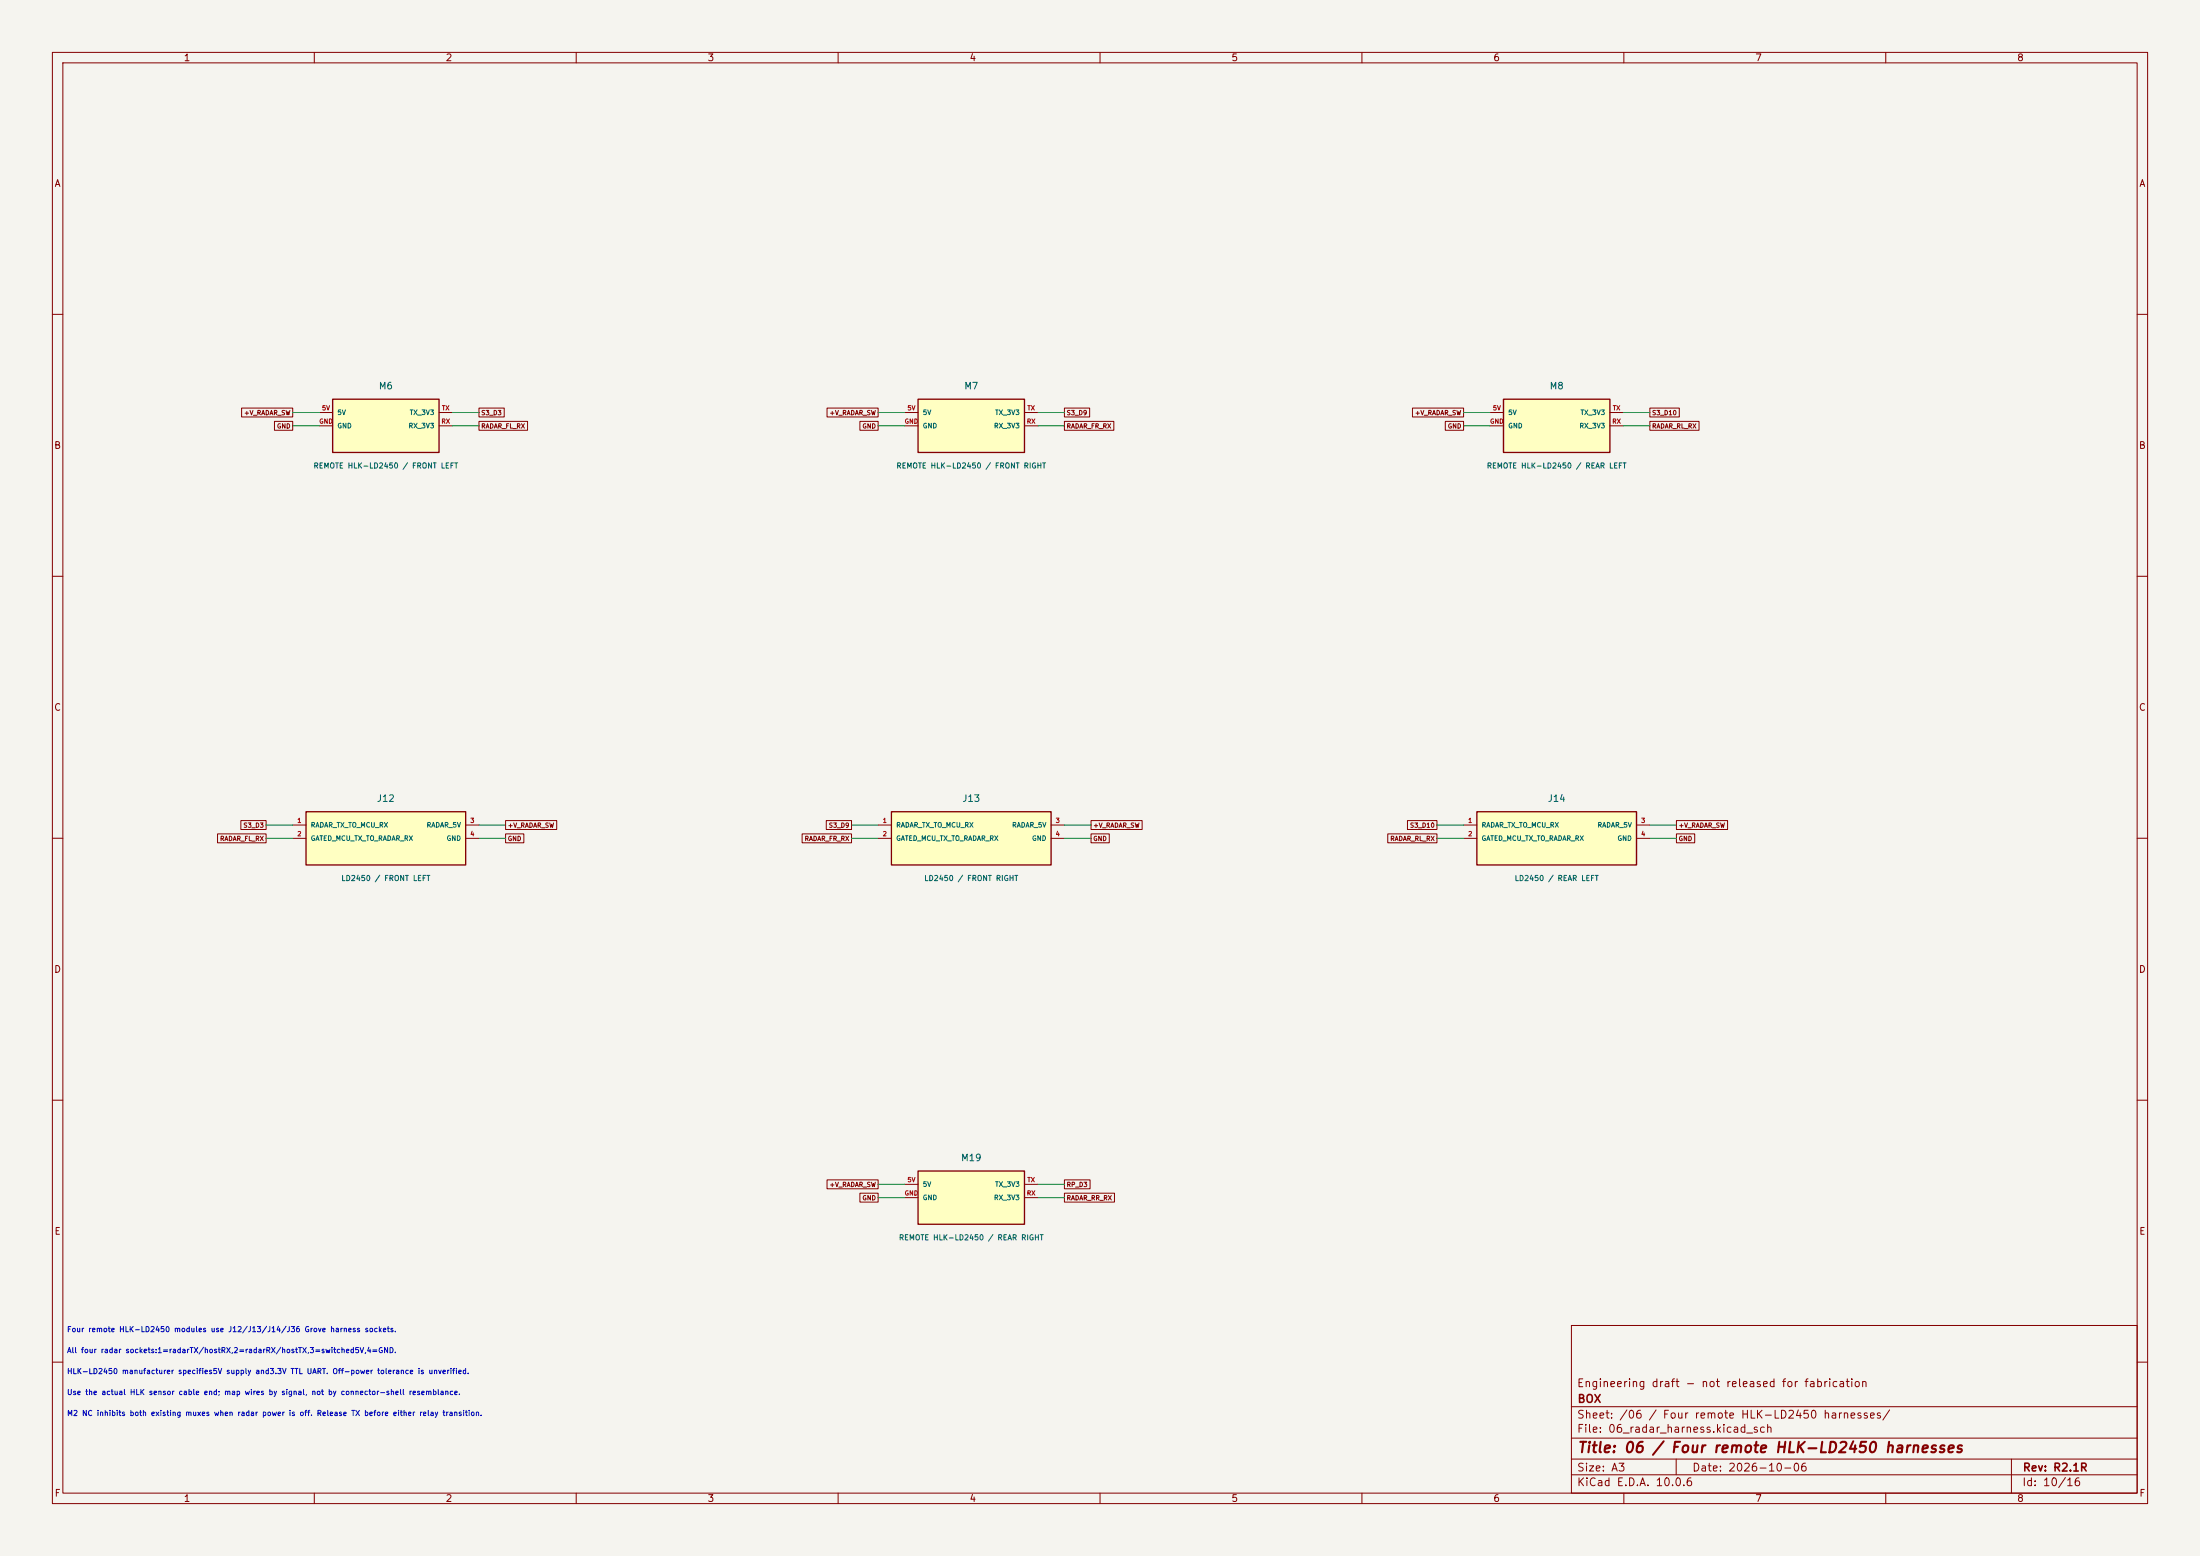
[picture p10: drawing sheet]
(kicad_sch (version 20250114) (generator "eeschema") (paper "A3")
(title_block (title "06 / Four remote HLK-LD2450 harnesses") (date "2026-10-06") (rev "R2.1R") (company "BOX") (comment 1 "Engineering draft - not released for fabrication"))
(lib_symbols (symbol "Box:M6" (pin_names (offset 0.8)) (in_bom yes) (on_board yes)
(property "Reference" "M" (at 0 7.62 0) (effects (font (size 1.27 1.27))))
(property "Value" "REMOTE HLK-LD2450 / FRONT LEFT" (at 0 -7.62 0) (effects (font (size 1.0 1.0))))
(symbol "M6_0_1" (rectangle (start -10.16 5.08) (end 10.16 -5.08) (stroke (width 0.254) (type default)) (fill (type background))))
(symbol "M6_1_1"
(pin power_in line (at -12.7 2.54 0) (length 2.54) (name "5V" (effects (font (size 0.9 0.9)))) (number "5V" (effects (font (size 0.85 0.85)))))
(pin passive line (at -12.7 0.0 0) (length 2.54) (name "GND" (effects (font (size 0.9 0.9)))) (number "GND" (effects (font (size 0.85 0.85)))))
(pin output line (at 12.7 2.54 180) (length 2.54) (name "TX 3V3" (effects (font (size 0.9 0.9)))) (number "TX" (effects (font (size 0.85 0.85)))))
(pin input line (at 12.7 0.0 180) (length 2.54) (name "RX 3V3" (effects (font (size 0.9 0.9)))) (number "RX" (effects (font (size 0.85 0.85)))))))
(symbol "Box:M7" (pin_names (offset 0.8)) (in_bom yes) (on_board yes)
(property "Reference" "M" (at 0 7.62 0) (effects (font (size 1.27 1.27))))
(property "Value" "REMOTE HLK-LD2450 / FRONT RIGHT" (at 0 -7.62 0) (effects (font (size 1.0 1.0))))
(symbol "M7_0_1" (rectangle (start -10.16 5.08) (end 10.16 -5.08) (stroke (width 0.254) (type default)) (fill (type background))))
(symbol "M7_1_1"
(pin power_in line (at -12.7 2.54 0) (length 2.54) (name "5V" (effects (font (size 0.9 0.9)))) (number "5V" (effects (font (size 0.85 0.85)))))
(pin passive line (at -12.7 0.0 0) (length 2.54) (name "GND" (effects (font (size 0.9 0.9)))) (number "GND" (effects (font (size 0.85 0.85)))))
(pin output line (at 12.7 2.54 180) (length 2.54) (name "TX 3V3" (effects (font (size 0.9 0.9)))) (number "TX" (effects (font (size 0.85 0.85)))))
(pin input line (at 12.7 0.0 180) (length 2.54) (name "RX 3V3" (effects (font (size 0.9 0.9)))) (number "RX" (effects (font (size 0.85 0.85)))))))
(symbol "Box:M8" (pin_names (offset 0.8)) (in_bom yes) (on_board yes)
(property "Reference" "M" (at 0 7.62 0) (effects (font (size 1.27 1.27))))
(property "Value" "REMOTE HLK-LD2450 / REAR LEFT" (at 0 -7.62 0) (effects (font (size 1.0 1.0))))
(symbol "M8_0_1" (rectangle (start -10.16 5.08) (end 10.16 -5.08) (stroke (width 0.254) (type default)) (fill (type background))))
(symbol "M8_1_1"
(pin power_in line (at -12.7 2.54 0) (length 2.54) (name "5V" (effects (font (size 0.9 0.9)))) (number "5V" (effects (font (size 0.85 0.85)))))
(pin passive line (at -12.7 0.0 0) (length 2.54) (name "GND" (effects (font (size 0.9 0.9)))) (number "GND" (effects (font (size 0.85 0.85)))))
(pin output line (at 12.7 2.54 180) (length 2.54) (name "TX 3V3" (effects (font (size 0.9 0.9)))) (number "TX" (effects (font (size 0.85 0.85)))))
(pin input line (at 12.7 0.0 180) (length 2.54) (name "RX 3V3" (effects (font (size 0.9 0.9)))) (number "RX" (effects (font (size 0.85 0.85)))))))
(symbol "Box:J12" (pin_names (offset 0.8)) (in_bom yes) (on_board yes)
(property "Reference" "J" (at 0 7.62 0) (effects (font (size 1.27 1.27))))
(property "Value" "LD2450 / FRONT LEFT" (at 0 -7.62 0) (effects (font (size 1.0 1.0))))
(symbol "J12_0_1" (rectangle (start -15.24 5.08) (end 15.24 -5.08) (stroke (width 0.254) (type default)) (fill (type background))))
(symbol "J12_1_1"
(pin passive line (at -17.78 2.54 0) (length 2.54) (name "RADAR TX TO MCU RX" (effects (font (size 0.9 0.9)))) (number "1" (effects (font (size 0.85 0.85)))))
(pin passive line (at -17.78 0.0 0) (length 2.54) (name "GATED MCU TX TO RADAR RX" (effects (font (size 0.9 0.9)))) (number "2" (effects (font (size 0.85 0.85)))))
(pin passive line (at 17.78 2.54 180) (length 2.54) (name "RADAR_5V" (effects (font (size 0.9 0.9)))) (number "3" (effects (font (size 0.85 0.85)))))
(pin passive line (at 17.78 0.0 180) (length 2.54) (name "GND" (effects (font (size 0.9 0.9)))) (number "4" (effects (font (size 0.85 0.85)))))))
(symbol "Box:J13" (pin_names (offset 0.8)) (in_bom yes) (on_board yes)
(property "Reference" "J" (at 0 7.62 0) (effects (font (size 1.27 1.27))))
(property "Value" "LD2450 / FRONT RIGHT" (at 0 -7.62 0) (effects (font (size 1.0 1.0))))
(symbol "J13_0_1" (rectangle (start -15.24 5.08) (end 15.24 -5.08) (stroke (width 0.254) (type default)) (fill (type background))))
(symbol "J13_1_1"
(pin passive line (at -17.78 2.54 0) (length 2.54) (name "RADAR TX TO MCU RX" (effects (font (size 0.9 0.9)))) (number "1" (effects (font (size 0.85 0.85)))))
(pin passive line (at -17.78 0.0 0) (length 2.54) (name "GATED MCU TX TO RADAR RX" (effects (font (size 0.9 0.9)))) (number "2" (effects (font (size 0.85 0.85)))))
(pin passive line (at 17.78 2.54 180) (length 2.54) (name "RADAR_5V" (effects (font (size 0.9 0.9)))) (number "3" (effects (font (size 0.85 0.85)))))
(pin passive line (at 17.78 0.0 180) (length 2.54) (name "GND" (effects (font (size 0.9 0.9)))) (number "4" (effects (font (size 0.85 0.85)))))))
(symbol "Box:J14" (pin_names (offset 0.8)) (in_bom yes) (on_board yes)
(property "Reference" "J" (at 0 7.62 0) (effects (font (size 1.27 1.27))))
(property "Value" "LD2450 / REAR LEFT" (at 0 -7.62 0) (effects (font (size 1.0 1.0))))
(symbol "J14_0_1" (rectangle (start -15.24 5.08) (end 15.24 -5.08) (stroke (width 0.254) (type default)) (fill (type background))))
(symbol "J14_1_1"
(pin passive line (at -17.78 2.54 0) (length 2.54) (name "RADAR TX TO MCU RX" (effects (font (size 0.9 0.9)))) (number "1" (effects (font (size 0.85 0.85)))))
(pin passive line (at -17.78 0.0 0) (length 2.54) (name "GATED MCU TX TO RADAR RX" (effects (font (size 0.9 0.9)))) (number "2" (effects (font (size 0.85 0.85)))))
(pin passive line (at 17.78 2.54 180) (length 2.54) (name "RADAR_5V" (effects (font (size 0.9 0.9)))) (number "3" (effects (font (size 0.85 0.85)))))
(pin passive line (at 17.78 0.0 180) (length 2.54) (name "GND" (effects (font (size 0.9 0.9)))) (number "4" (effects (font (size 0.85 0.85)))))))
(symbol "Box:M19" (pin_names (offset 0.8)) (in_bom yes) (on_board yes)
(property "Reference" "M" (at 0 7.62 0) (effects (font (size 1.27 1.27))))
(property "Value" "REMOTE HLK-LD2450 / REAR RIGHT" (at 0 -7.62 0) (effects (font (size 1.0 1.0))))
(symbol "M19_0_1" (rectangle (start -10.16 5.08) (end 10.16 -5.08) (stroke (width 0.254) (type default)) (fill (type background))))
(symbol "M19_1_1"
(pin power_in line (at -12.7 2.54 0) (length 2.54) (name "5V" (effects (font (size 0.9 0.9)))) (number "5V" (effects (font (size 0.85 0.85)))))
(pin passive line (at -12.7 0.0 0) (length 2.54) (name "GND" (effects (font (size 0.9 0.9)))) (number "GND" (effects (font (size 0.85 0.85)))))
(pin output line (at 12.7 2.54 180) (length 2.54) (name "TX 3V3" (effects (font (size 0.9 0.9)))) (number "TX" (effects (font (size 0.85 0.85)))))
(pin input line (at 12.7 0.0 180) (length 2.54) (name "RX 3V3" (effects (font (size 0.9 0.9)))) (number "RX" (effects (font (size 0.85 0.85))))))))
(symbol (lib_id "Box:M6") (at 73.66 81.28 0) (unit 1) (in_bom yes) (on_board no) (dnp no)
(property "Reference" "M6" (at 73.66 73.66 0) (effects (font (size 1.27 1.27))))
(property "Value" "REMOTE HLK-LD2450 / FRONT LEFT" (at 73.66 88.9 0) (effects (font (size 1 1))))
(property "Footprint" "box:External_Module_Not_On_Carrier" (at 73.66 88.9 0) (effects (font (size 1 1)) (hide yes)))
(property "Datasheet" "https://www.hlktech.com/Goods-352.html" (at 73.66 88.9 0) (effects (font (size 1 1)) (hide yes)))
(property "MPN" "HLK-LD2450" (at 73.66 88.9 0) (effects (font (size 1 1)) (hide yes)))
(property "Manufacturer" "Hi-Link" (at 73.66 88.9 0) (effects (font (size 1 1)) (hide yes)))
(property "Verification" "User-selected Amazon B0CGNMCTRC, complete off-carrier radar. Manufacturer: DC5V, TTL3.3V UART,256000 default,10frames/s,120mA average, supply capability>200mA per module. Four radars share M2 power; nominal aggregate480mA; provision >800mA supply capability, not a measured maximum. Logical pins named by factory labels; mating plug order is not guessed. No carrier direct socket or radar body fixation; enclosure bracket deferred." (at 73.66 88.9 0) (effects (font (size 1 1)) (hide yes)))
(property "Rating" "" (at 73.66 88.9 0) (effects (font (size 1 1)) (hide yes)))
(property "Tolerance" "" (at 73.66 88.9 0) (effects (font (size 1 1)) (hide yes)))
(pin "5V")
(pin "GND")
(pin "TX")
(pin "RX"))
(wire (pts (xy 60.959999999999994 78.74) (xy 55.879999999999995 78.74)) (stroke (width 0) (type default)))
(global_label "+V_RADAR_SW" (shape passive) (at 55.879999999999995 78.74 0) (effects (font (size 0.85 0.85)) (justify right)))
(wire (pts (xy 60.959999999999994 81.28) (xy 55.879999999999995 81.28)) (stroke (width 0) (type default)))
(global_label "GND" (shape passive) (at 55.879999999999995 81.28 0) (effects (font (size 0.85 0.85)) (justify right)))
(wire (pts (xy 86.36 78.74) (xy 91.44 78.74)) (stroke (width 0) (type default)))
(global_label "S3_D3" (shape passive) (at 91.44 78.74 180) (effects (font (size 0.85 0.85)) (justify left)))
(wire (pts (xy 86.36 81.28) (xy 91.44 81.28)) (stroke (width 0) (type default)))
(global_label "RADAR_FL_RX" (shape passive) (at 91.44 81.28 180) (effects (font (size 0.85 0.85)) (justify left)))
(symbol (lib_id "Box:M7") (at 185.42000000000002 81.28 0) (unit 1) (in_bom yes) (on_board no) (dnp no)
(property "Reference" "M7" (at 185.42000000000002 73.66 0) (effects (font (size 1.27 1.27))))
(property "Value" "REMOTE HLK-LD2450 / FRONT RIGHT" (at 185.42000000000002 88.9 0) (effects (font (size 1 1))))
(property "Footprint" "box:External_Module_Not_On_Carrier" (at 185.42000000000002 88.9 0) (effects (font (size 1 1)) (hide yes)))
(property "Datasheet" "https://www.hlktech.com/Goods-352.html" (at 185.42000000000002 88.9 0) (effects (font (size 1 1)) (hide yes)))
(property "MPN" "HLK-LD2450" (at 185.42000000000002 88.9 0) (effects (font (size 1 1)) (hide yes)))
(property "Manufacturer" "Hi-Link" (at 185.42000000000002 88.9 0) (effects (font (size 1 1)) (hide yes)))
(property "Verification" "User-selected Amazon B0CGNMCTRC, complete off-carrier radar. Manufacturer: DC5V, TTL3.3V UART,256000 default,10frames/s,120mA average, supply capability>200mA per module. Four radars share M2 power; nominal aggregate480mA; provision >800mA supply capability, not a measured maximum. Logical pins named by factory labels; mating plug order is not guessed. No carrier direct socket or radar body fixation; enclosure bracket deferred." (at 185.42000000000002 88.9 0) (effects (font (size 1 1)) (hide yes)))
(property "Rating" "" (at 185.42000000000002 88.9 0) (effects (font (size 1 1)) (hide yes)))
(property "Tolerance" "" (at 185.42000000000002 88.9 0) (effects (font (size 1 1)) (hide yes)))
(pin "5V")
(pin "GND")
(pin "TX")
(pin "RX"))
(wire (pts (xy 172.72000000000003 78.74) (xy 167.64000000000001 78.74)) (stroke (width 0) (type default)))
(global_label "+V_RADAR_SW" (shape passive) (at 167.64000000000001 78.74 0) (effects (font (size 0.85 0.85)) (justify right)))
(wire (pts (xy 172.72000000000003 81.28) (xy 167.64000000000001 81.28)) (stroke (width 0) (type default)))
(global_label "GND" (shape passive) (at 167.64000000000001 81.28 0) (effects (font (size 0.85 0.85)) (justify right)))
(wire (pts (xy 198.12 78.74) (xy 203.20000000000002 78.74)) (stroke (width 0) (type default)))
(global_label "S3_D9" (shape passive) (at 203.20000000000002 78.74 180) (effects (font (size 0.85 0.85)) (justify left)))
(wire (pts (xy 198.12 81.28) (xy 203.20000000000002 81.28)) (stroke (width 0) (type default)))
(global_label "RADAR_FR_RX" (shape passive) (at 203.20000000000002 81.28 180) (effects (font (size 0.85 0.85)) (justify left)))
(symbol (lib_id "Box:M8") (at 297.18 81.28 0) (unit 1) (in_bom yes) (on_board no) (dnp no)
(property "Reference" "M8" (at 297.18 73.66 0) (effects (font (size 1.27 1.27))))
(property "Value" "REMOTE HLK-LD2450 / REAR LEFT" (at 297.18 88.9 0) (effects (font (size 1 1))))
(property "Footprint" "box:External_Module_Not_On_Carrier" (at 297.18 88.9 0) (effects (font (size 1 1)) (hide yes)))
(property "Datasheet" "https://www.hlktech.com/Goods-352.html" (at 297.18 88.9 0) (effects (font (size 1 1)) (hide yes)))
(property "MPN" "HLK-LD2450" (at 297.18 88.9 0) (effects (font (size 1 1)) (hide yes)))
(property "Manufacturer" "Hi-Link" (at 297.18 88.9 0) (effects (font (size 1 1)) (hide yes)))
(property "Verification" "User-selected Amazon B0CGNMCTRC, complete off-carrier radar. Manufacturer: DC5V, TTL3.3V UART,256000 default,10frames/s,120mA average, supply capability>200mA per module. Four radars share M2 power; nominal aggregate480mA; provision >800mA supply capability, not a measured maximum. Logical pins named by factory labels; mating plug order is not guessed. No carrier direct socket or radar body fixation; enclosure bracket deferred." (at 297.18 88.9 0) (effects (font (size 1 1)) (hide yes)))
(property "Rating" "" (at 297.18 88.9 0) (effects (font (size 1 1)) (hide yes)))
(property "Tolerance" "" (at 297.18 88.9 0) (effects (font (size 1 1)) (hide yes)))
(pin "5V")
(pin "GND")
(pin "TX")
(pin "RX"))
(wire (pts (xy 284.48 78.74) (xy 279.40000000000003 78.74)) (stroke (width 0) (type default)))
(global_label "+V_RADAR_SW" (shape passive) (at 279.40000000000003 78.74 0) (effects (font (size 0.85 0.85)) (justify right)))
(wire (pts (xy 284.48 81.28) (xy 279.40000000000003 81.28)) (stroke (width 0) (type default)))
(global_label "GND" (shape passive) (at 279.40000000000003 81.28 0) (effects (font (size 0.85 0.85)) (justify right)))
(wire (pts (xy 309.88 78.74) (xy 314.96 78.74)) (stroke (width 0) (type default)))
(global_label "S3_D10" (shape passive) (at 314.96 78.74 180) (effects (font (size 0.85 0.85)) (justify left)))
(wire (pts (xy 309.88 81.28) (xy 314.96 81.28)) (stroke (width 0) (type default)))
(global_label "RADAR_RL_RX" (shape passive) (at 314.96 81.28 180) (effects (font (size 0.85 0.85)) (justify left)))
(symbol (lib_id "Box:J12") (at 73.66 160.02 0) (unit 1) (in_bom yes) (on_board yes) (dnp no)
(property "Reference" "J12" (at 73.66 152.4 0) (effects (font (size 1.27 1.27))))
(property "Value" "LD2450 / FRONT LEFT" (at 73.66 167.64000000000001 0) (effects (font (size 1 1))))
(property "Footprint" "Connector:NS-Tech_Grove_1x04_P2mm_Vertical" (at 73.66 167.64000000000001 0) (effects (font (size 1 1)) (hide yes)))
(property "Datasheet" "https://statics3.seeedstudio.com/images/opl/datasheet/3470130P1.pdf" (at 73.66 167.64000000000001 0) (effects (font (size 1 1)) (hide yes)))
(property "MPN" "1125S-4P" (at 73.66 167.64000000000001 0) (effects (font (size 1 1)) (hide yes)))
(property "Manufacturer" "Shenzhen NS-Tech" (at 73.66 167.64000000000001 0) (effects (font (size 1 1)) (hide yes)))
(property "Verification" "Remote FRONT LEFT HLK-LD2450 through a four-wire harness. Carrier Grove4P 2mm: 1=sensorTX,2=sensorRX,3=M2 switched5V,4=GND. Radar factory plug is not Grove: use matching sensor cable end and map by signal labels. 3.3V UART, default256000 8N1. No radar body mounted to motherboard. Exterior 3D-printed bracket is separate work; user requests upright, diagonally outward corner mounting. Located in the left side interface column." (at 73.66 167.64000000000001 0) (effects (font (size 1 1)) (hide yes)))
(property "Rating" "2A contact rating per vendor drawing; rail/module limit also applies" (at 73.66 167.64000000000001 0) (effects (font (size 1 1)) (hide yes)))
(property "Tolerance" "" (at 73.66 167.64000000000001 0) (effects (font (size 1 1)) (hide yes)))
(pin "1")
(pin "2")
(pin "3")
(pin "4"))
(wire (pts (xy 55.879999999999995 157.48000000000002) (xy 50.8 157.48000000000002)) (stroke (width 0) (type default)))
(global_label "S3_D3" (shape passive) (at 50.8 157.48000000000002 0) (effects (font (size 0.85 0.85)) (justify right)))
(wire (pts (xy 55.879999999999995 160.02) (xy 50.8 160.02)) (stroke (width 0) (type default)))
(global_label "RADAR_FL_RX" (shape passive) (at 50.8 160.02 0) (effects (font (size 0.85 0.85)) (justify right)))
(wire (pts (xy 91.44 157.48000000000002) (xy 96.52 157.48000000000002)) (stroke (width 0) (type default)))
(global_label "+V_RADAR_SW" (shape passive) (at 96.52 157.48000000000002 180) (effects (font (size 0.85 0.85)) (justify left)))
(wire (pts (xy 91.44 160.02) (xy 96.52 160.02)) (stroke (width 0) (type default)))
(global_label "GND" (shape passive) (at 96.52 160.02 180) (effects (font (size 0.85 0.85)) (justify left)))
(symbol (lib_id "Box:J13") (at 185.42000000000002 160.02 0) (unit 1) (in_bom yes) (on_board yes) (dnp no)
(property "Reference" "J13" (at 185.42000000000002 152.4 0) (effects (font (size 1.27 1.27))))
(property "Value" "LD2450 / FRONT RIGHT" (at 185.42000000000002 167.64000000000001 0) (effects (font (size 1 1))))
(property "Footprint" "Connector:NS-Tech_Grove_1x04_P2mm_Vertical" (at 185.42000000000002 167.64000000000001 0) (effects (font (size 1 1)) (hide yes)))
(property "Datasheet" "https://statics3.seeedstudio.com/images/opl/datasheet/3470130P1.pdf" (at 185.42000000000002 167.64000000000001 0) (effects (font (size 1 1)) (hide yes)))
(property "MPN" "1125S-4P" (at 185.42000000000002 167.64000000000001 0) (effects (font (size 1 1)) (hide yes)))
(property "Manufacturer" "Shenzhen NS-Tech" (at 185.42000000000002 167.64000000000001 0) (effects (font (size 1 1)) (hide yes)))
(property "Verification" "Remote FRONT RIGHT HLK-LD2450 through a four-wire harness. Carrier Grove4P 2mm: 1=sensorTX,2=sensorRX,3=M2 switched5V,4=GND. Radar factory plug is not Grove: use matching sensor cable end and map by signal labels. 3.3V UART, default256000 8N1. No radar body mounted to motherboard. Exterior 3D-printed bracket is separate work; user requests upright, diagonally outward corner mounting. Located in the right side interface column." (at 185.42000000000002 167.64000000000001 0) (effects (font (size 1 1)) (hide yes)))
(property "Rating" "2A contact rating per vendor drawing; rail/module limit also applies" (at 185.42000000000002 167.64000000000001 0) (effects (font (size 1 1)) (hide yes)))
(property "Tolerance" "" (at 185.42000000000002 167.64000000000001 0) (effects (font (size 1 1)) (hide yes)))
(pin "1")
(pin "2")
(pin "3")
(pin "4"))
(wire (pts (xy 167.64000000000001 157.48000000000002) (xy 162.56 157.48000000000002)) (stroke (width 0) (type default)))
(global_label "S3_D9" (shape passive) (at 162.56 157.48000000000002 0) (effects (font (size 0.85 0.85)) (justify right)))
(wire (pts (xy 167.64000000000001 160.02) (xy 162.56 160.02)) (stroke (width 0) (type default)))
(global_label "RADAR_FR_RX" (shape passive) (at 162.56 160.02 0) (effects (font (size 0.85 0.85)) (justify right)))
(wire (pts (xy 203.20000000000002 157.48000000000002) (xy 208.28000000000003 157.48000000000002)) (stroke (width 0) (type default)))
(global_label "+V_RADAR_SW" (shape passive) (at 208.28000000000003 157.48000000000002 180) (effects (font (size 0.85 0.85)) (justify left)))
(wire (pts (xy 203.20000000000002 160.02) (xy 208.28000000000003 160.02)) (stroke (width 0) (type default)))
(global_label "GND" (shape passive) (at 208.28000000000003 160.02 180) (effects (font (size 0.85 0.85)) (justify left)))
(symbol (lib_id "Box:J14") (at 297.18 160.02 0) (unit 1) (in_bom yes) (on_board yes) (dnp no)
(property "Reference" "J14" (at 297.18 152.4 0) (effects (font (size 1.27 1.27))))
(property "Value" "LD2450 / REAR LEFT" (at 297.18 167.64000000000001 0) (effects (font (size 1 1))))
(property "Footprint" "Connector:NS-Tech_Grove_1x04_P2mm_Vertical" (at 297.18 167.64000000000001 0) (effects (font (size 1 1)) (hide yes)))
(property "Datasheet" "https://statics3.seeedstudio.com/images/opl/datasheet/3470130P1.pdf" (at 297.18 167.64000000000001 0) (effects (font (size 1 1)) (hide yes)))
(property "MPN" "1125S-4P" (at 297.18 167.64000000000001 0) (effects (font (size 1 1)) (hide yes)))
(property "Manufacturer" "Shenzhen NS-Tech" (at 297.18 167.64000000000001 0) (effects (font (size 1 1)) (hide yes)))
(property "Verification" "Remote REAR LEFT HLK-LD2450 through a four-wire harness. Carrier Grove4P 2mm: 1=sensorTX,2=sensorRX,3=M2 switched5V,4=GND. Radar factory plug is not Grove: use matching sensor cable end and map by signal labels. 3.3V UART, default256000 8N1. No radar body mounted to motherboard. Exterior 3D-printed bracket is separate work; user requests upright, diagonally outward corner mounting. Located in the left side interface column." (at 297.18 167.64000000000001 0) (effects (font (size 1 1)) (hide yes)))
(property "Rating" "2A contact rating per vendor drawing; rail/module limit also applies" (at 297.18 167.64000000000001 0) (effects (font (size 1 1)) (hide yes)))
(property "Tolerance" "" (at 297.18 167.64000000000001 0) (effects (font (size 1 1)) (hide yes)))
(pin "1")
(pin "2")
(pin "3")
(pin "4"))
(wire (pts (xy 279.4 157.48000000000002) (xy 274.32 157.48000000000002)) (stroke (width 0) (type default)))
(global_label "S3_D10" (shape passive) (at 274.32 157.48000000000002 0) (effects (font (size 0.85 0.85)) (justify right)))
(wire (pts (xy 279.4 160.02) (xy 274.32 160.02)) (stroke (width 0) (type default)))
(global_label "RADAR_RL_RX" (shape passive) (at 274.32 160.02 0) (effects (font (size 0.85 0.85)) (justify right)))
(wire (pts (xy 314.96000000000004 157.48000000000002) (xy 320.04 157.48000000000002)) (stroke (width 0) (type default)))
(global_label "+V_RADAR_SW" (shape passive) (at 320.04 157.48000000000002 180) (effects (font (size 0.85 0.85)) (justify left)))
(wire (pts (xy 314.96000000000004 160.02) (xy 320.04 160.02)) (stroke (width 0) (type default)))
(global_label "GND" (shape passive) (at 320.04 160.02 180) (effects (font (size 0.85 0.85)) (justify left)))
(symbol (lib_id "Box:M19") (at 185.42000000000002 228.6 0) (unit 1) (in_bom yes) (on_board no) (dnp no)
(property "Reference" "M19" (at 185.42000000000002 220.98 0) (effects (font (size 1.27 1.27))))
(property "Value" "REMOTE HLK-LD2450 / REAR RIGHT" (at 185.42000000000002 236.22 0) (effects (font (size 1 1))))
(property "Footprint" "box:External_Module_Not_On_Carrier" (at 185.42000000000002 236.22 0) (effects (font (size 1 1)) (hide yes)))
(property "Datasheet" "https://www.hlktech.com/Goods-352.html" (at 185.42000000000002 236.22 0) (effects (font (size 1 1)) (hide yes)))
(property "MPN" "HLK-LD2450" (at 185.42000000000002 236.22 0) (effects (font (size 1 1)) (hide yes)))
(property "Manufacturer" "Hi-Link" (at 185.42000000000002 236.22 0) (effects (font (size 1 1)) (hide yes)))
(property "Verification" "User-selected Amazon B0CGNMCTRC, complete off-carrier radar. Manufacturer: DC5V, TTL3.3V UART,256000 default,10frames/s,120mA average, supply capability>200mA per module. Four radars share M2 power; nominal aggregate480mA; provision >800mA supply capability, not a measured maximum. Logical pins named by factory labels; mating plug order is not guessed. No carrier direct socket or radar body fixation; enclosure bracket deferred." (at 185.42000000000002 236.22 0) (effects (font (size 1 1)) (hide yes)))
(property "Rating" "" (at 185.42000000000002 236.22 0) (effects (font (size 1 1)) (hide yes)))
(property "Tolerance" "" (at 185.42000000000002 236.22 0) (effects (font (size 1 1)) (hide yes)))
(pin "5V")
(pin "GND")
(pin "TX")
(pin "RX"))
(wire (pts (xy 172.72000000000003 226.06) (xy 167.64000000000001 226.06)) (stroke (width 0) (type default)))
(global_label "+V_RADAR_SW" (shape passive) (at 167.64000000000001 226.06 0) (effects (font (size 0.85 0.85)) (justify right)))
(wire (pts (xy 172.72000000000003 228.6) (xy 167.64000000000001 228.6)) (stroke (width 0) (type default)))
(global_label "GND" (shape passive) (at 167.64000000000001 228.6 0) (effects (font (size 0.85 0.85)) (justify right)))
(wire (pts (xy 198.12 226.06) (xy 203.20000000000002 226.06)) (stroke (width 0) (type default)))
(global_label "RP_D3" (shape passive) (at 203.20000000000002 226.06 180) (effects (font (size 0.85 0.85)) (justify left)))
(wire (pts (xy 198.12 228.6) (xy 203.20000000000002 228.6)) (stroke (width 0) (type default)))
(global_label "RADAR_RR_RX" (shape passive) (at 203.20000000000002 228.6 180) (effects (font (size 0.85 0.85)) (justify left)))
(text "Four remote HLK-LD2450 modules use J12/J13/J14/J36 Grove harness sockets." (at 12.7 254 0) (effects (font (size 1.0 1.0)) (justify left)))
(text "All four radar sockets:1=radarTX/hostRX,2=radarRX/hostTX,3=switched5V,4=GND." (at 12.7 258 0) (effects (font (size 1.0 1.0)) (justify left)))
(text "HLK-LD2450 manufacturer specifies5V supply and3.3V TTL UART. Off-power tolerance is unverified." (at 12.7 262 0) (effects (font (size 1.0 1.0)) (justify left)))
(text "Use the actual HLK sensor cable end; map wires by signal, not by connector-shell resemblance." (at 12.7 266 0) (effects (font (size 1.0 1.0)) (justify left)))
(text "M2 NC inhibits both existing muxes when radar power is off. Release TX before either relay transition." (at 12.7 270 0) (effects (font (size 1.0 1.0)) (justify left))))
